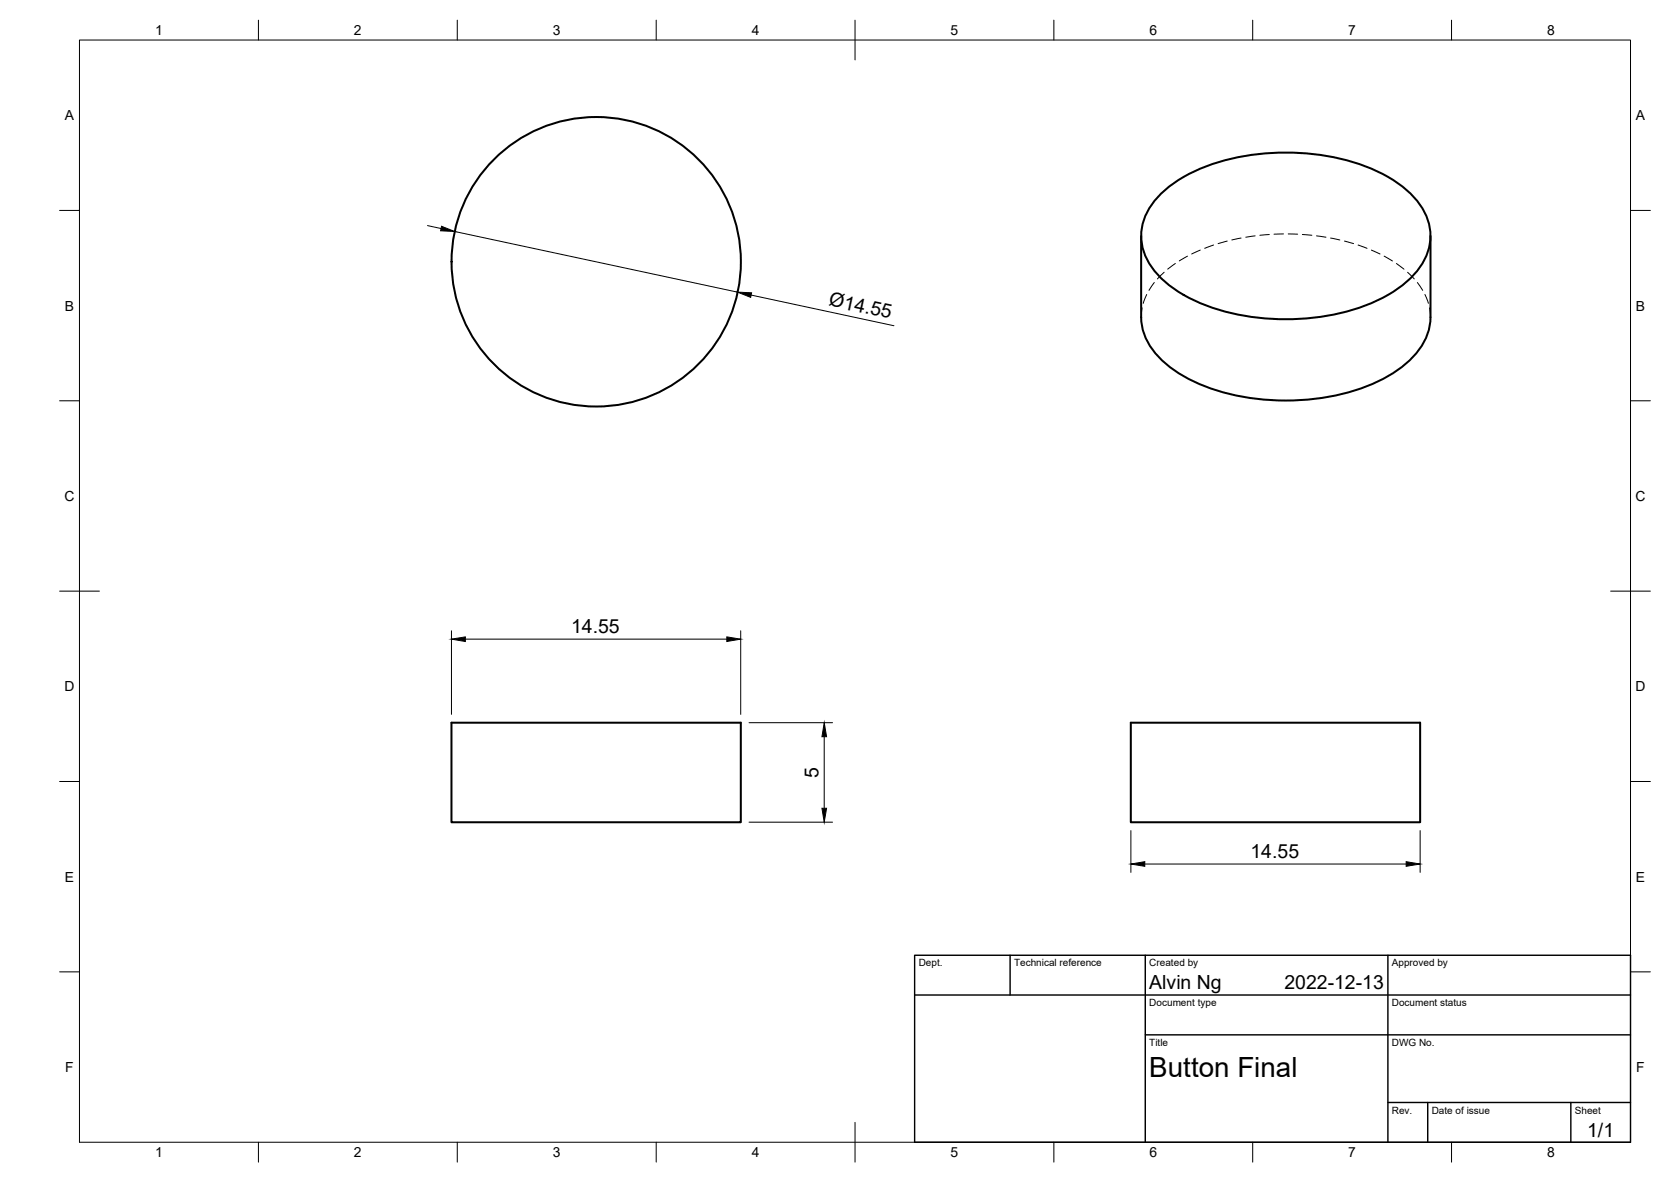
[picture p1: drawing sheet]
<svg xmlns="http://www.w3.org/2000/svg" width="420mm" height="297mm" viewBox="0 0 420 297" stroke-linecap="round" stroke-linejoin="round" font-family="sans-serif">
<!-- layer: Visible -->
<g fill="none" stroke="#000" stroke-width=".51">
<path d="M286.9 59.3v20.4a15.4 15.4 0 0 0 5.9 11.4 42.1 42.1 0 0 0 22.5 9 55.7 55.7 0 0 0 33.7-5.6 20.6 20.6 0 0 0 10.3-11.7l.4-3.1v-20.4M292.4 48.3a41.5 41.5 0 0 1 22.5-9.4 57.5 57.5 0 0 1 32.2 4.6 23.4 23.4 0 0 1 11.4 10.5 13.3 13.3 0 0 1-2.9 14.9 37 37 0 0 1-19.2 9.9 58.5 58.5 0 0 1-36.9-3.7 23.4 23.4 0 0 1-11.4-10.5 13.3 13.3 0 0 1 2.9-15zM113.5 181.6h72.8v25h-72.8zM284.3 181.6h72.8v25h-72.8z"/>
<circle cx="149.9" cy="65.8" r="36.4"/>
</g>
<!-- layer: Hidden -->
<g fill="none" stroke="#000" stroke-width=".25">
<path d="M312.1 59.8l-2.4 .5M315.6 59.3l-2.4 .3M319.2 58.9l-2.4 .2M322.7 58.8l-2.4 .1M323.9 58.8l2.4 .1M327.5 58.9l2.4 .2M331 59.3l2.4 .3M334.6 59.8l2.3 .5M287.2 77.4l-.3 2.3M288.3 74l-.8 2.2M290.2 71l-1.3 2M292.7 68.4l-1.7 1.7"/>
<path d="M295.5 66.2l-1.9 1.4M298.6 64.4l-2.1 1.2M301.8 62.9l-2.2 .9M305.1 61.6l-2.2 .8M308.6 60.6l-2.3 .6M338.1 60.6l2.2 .6M341.5 61.6l2.2 .8M344.8 62.9l2.2 .9M348 64.4l2.1 1.2M351.1 66.2l1.9 1.5M353.9 68.4l1.7 1.7M356.4 71l1.3 2"/>
<path d="M358.3 74l.9 2.2M359.5 77.4l.2 2.3"/>
</g>
<!-- layer: BORDER -->
<g fill="none" stroke="#000" stroke-width=".25">
<path d="M20 10.1h390v276.9h-390zM65 5.1v5M115 5.1v5M165 5.1v5M215 5.1v10M265 5.1v5M315 5.1v5M365 5.1v5M15 52.9h5M410 52.9h5M15 100.7h5M410 100.7h5"/>
<path d="M15 148.6h10M405 148.6h10M15 196.4h5M410 196.4h5M15 244.2h5M410 244.2h5M65 287v5M115 287v5M165 287v5M215 282.1v9.9M265 287v5M315 287v5"/>
<path d="M365 287v5"/>
</g>
<!-- layer: TITLEBLOCK -->
<path d="M230 240.1h180v46.9h-180zM230 250h180M254 240.1v9.9M288 240.1v46.9M349 240.1v46.9M288 260.1h122M349 277.1h61M359 277.1v9.9M395 277.1v9.9" fill="none" stroke="#000" stroke-width=".36"/>
<!-- layer: FD_Dimensions -->
<path d="M107.5 56.7l3.4 .7M114.3 58.2l71.1 15.2M188.9 74.2l35.9 7.7M113.5 158.5v21M186.2 158.5v21M117 160.6h65.8M188.3 181.6h21M207.2 185.1v18M188.3 206.6h21M284.4 208.7v10.5M287.8 217.1h65.8M357.1 208.7v10.5" fill="none" stroke="#000" stroke-width=".25"/>
<path d="M111 56.9l3.3 1.3-3.5-.2zM185.4 73.4l3.6 .2-.3 1.1zM113.5 160.6l3.5-.6v1.2zM182.8 160l3.4 .6-3.4 .6zM207.2 181.6l.6 3.5h-1.1zM206.7 203.1h1.1l-.6 3.5zM284.4 217.1l3.4-.6v1.2zM353.6 216.5l3.5 .6-3.5 .6z" fill="#000" stroke="#000" stroke-width=".25"/>
<text font-size="7" x="289" y="270.6">Button Final</text>
<g font-size="4.9">
<text x="208.2" y="76.7" transform="rotate(12 208.2 76.7)">Ø14.55</text>
<text x="143.6" y="159.2">14.55</text>
<text x="205.8" y="195.5" transform="rotate(-90 205.8 195.5)">5</text>
<text x="314.4" y="215.7">14.55</text>
<text x="289" y="248.5">Alvin Ng</text>
<text x="323" y="248.5">2022-12-13</text>
<text x="399.1" y="285.7">1/1</text>
</g>
<g font-size="3.5">
<text x="39" y="8.8">1</text>
<text x="89" y="8.8">2</text>
<text x="139" y="8.8">3</text>
<text x="189" y="8.8">4</text>
<text x="239" y="8.8">5</text>
<text x="289" y="8.8">6</text>
<text x="339" y="8.8">7</text>
<text x="389" y="8.8">8</text>
<text x="16.3" y="30.2">A</text>
<text x="411.3" y="30.2">A</text>
<text x="16.3" y="78">B</text>
<text x="411.3" y="78">B</text>
<text x="16.2" y="125.9">C</text>
<text x="411.2" y="125.9">C</text>
<text x="16.2" y="173.7">D</text>
<text x="411.2" y="173.7">D</text>
<text x="16.3" y="221.6">E</text>
<text x="411.3" y="221.6">E</text>
<text x="16.4" y="269.4">F</text>
<text x="411.4" y="269.4">F</text>
<text x="39" y="290.8">1</text>
<text x="89" y="290.8">2</text>
<text x="139" y="290.8">3</text>
<text x="189" y="290.8">4</text>
<text x="239" y="290.8">5</text>
<text x="289" y="290.8">6</text>
<text x="339" y="290.8">7</text>
<text x="389" y="290.8">8</text>
</g>
<g font-size="2.5">
<text x="231" y="242.9">Dept.</text>
<text x="255" y="242.9">Technical reference</text>
<text x="289" y="242.9">Created by</text>
<text x="350" y="242.9">Approved by</text>
<text x="289" y="252.8">Document type</text>
<text x="350" y="252.8">Document status</text>
<text x="289" y="262.9">Title</text>
<text x="350" y="262.9">DWG No.</text>
<text x="350" y="279.9">Rev.</text>
<text x="360" y="279.9">Date of issue</text>
<text x="396" y="279.9">Sheet</text>
</g>
</svg>
